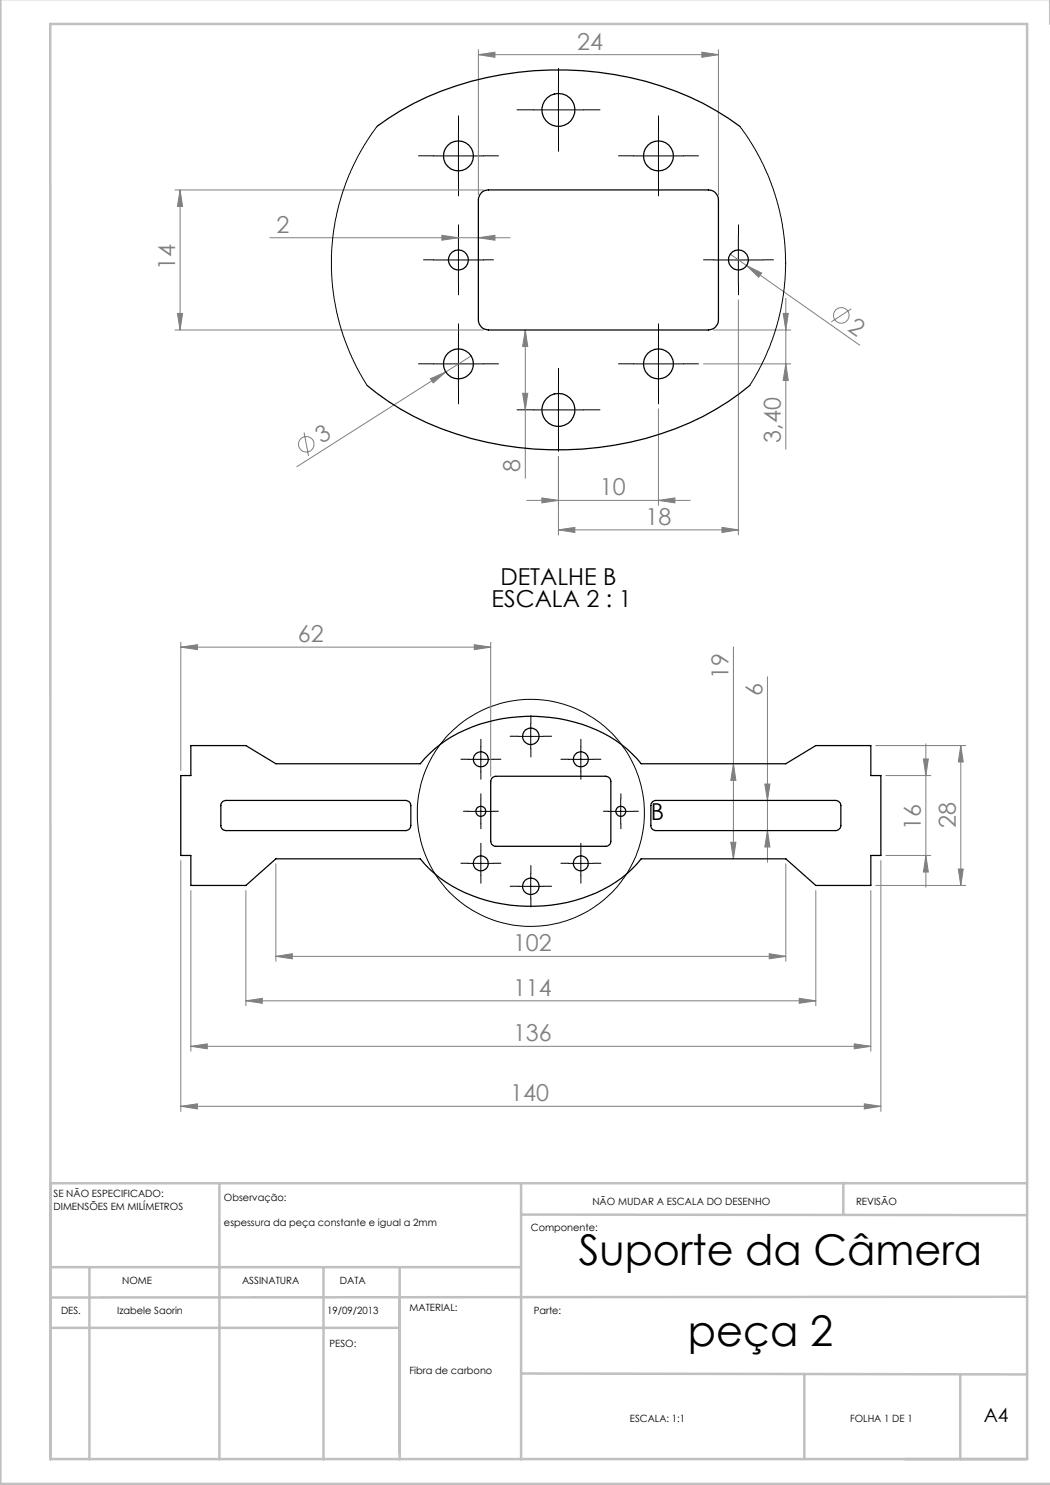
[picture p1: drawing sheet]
<svg xmlns="http://www.w3.org/2000/svg" width="210mm" height="297mm" viewBox="0 0 210 297" stroke-linecap="round" stroke-linejoin="round" font-family="sans-serif">
<g fill="none" stroke="#808080" stroke-width=".2">
<path d="M95.7 10.9l3.3-.5v1.1zM95.7 9.9v29.1M95.7 10.9h48M140.4 10.4l3.3 .5-3.3 .6zM143.7 9.9v29.1M35 38h61.7M36 38l.5 3.3h-1zM36 38v28M54 47.6h48M88.4 47.1l3.3 .5-3.3 .4zM95.7 47.6l3.3-.5v.9zM146 50.8l25.9 18.2"/>
<path d="M147.7 60v47M149.3 53.1l3 1.5-.6 .9zM157.2 59.7v30.1M35 66h61.7M35.5 62.7h1l-.5 3.3zM86.1 75.7l3-1.3-2.5 2.2zM89.1 74.4l-29.7 18.9M94.2 71.2l-5.1 3.2M104.5 78.7h1.1l-.5 3.3zM105.1 66v29.7M105.1 66l.5 3.3h-1.1zM140.7 72.8h17.5"/>
<path d="M142.7 66h15.5M156.6 62.7h1.1l-.5 3.3zM157.2 72.8l.5 3.3h-1.1zM170.3 61.8l-4 2.6M60.8 86.5l.9 4.7M108.4 99.6l3.3 .5-3.3 .5zM111.7 91.3v15.7M131.7 81.8v19.3M105.3 100.1h32.7M111.7 106l3.3-.5v1zM111.7 106h36M131.7 100.1l3.3-.5v1z"/>
<path d="M144.4 105.5l3.3 .5-3.3 .5zM36.2 129.4l3.3-.5v1zM36.2 128.4v25.7M36.2 129.4h61.9M94.9 128.9l3.2 .5-3.2 .5zM98.1 128.4v26.9M146.7 129.4v42.4M153.5 135.4v37.1M146.7 152.7l.5 3.4h-1zM153 156.8h1l-.5 3.3zM175.2 149.1h17.9M177.2 155.1h9"/>
<path d="M184.7 151.8h1l-.5 3.3zM185.2 148.8v28.6M192.2 149.1v28M192.2 149.1l.5 3.3h-1zM36.2 172.1v50.2M38.2 178.1v32.2M49.2 178.1v23.1M55.2 172.8v19.5M146.2 168.4h1l-.5 3.4zM153.5 166.1l.5 3.3h-1zM157.2 172.8v19.5M163.2 178.1v23.1"/>
<path d="M174.2 178.1v32.2M175.2 177.1h17.9M176.2 172.1v50.2M177.2 171.1h9M185.2 171.1l.5 3.3h-1zM191.7 173.8h1l-.5 3.3zM55.2 191.3l3.3-.6v1.1zM55.2 191.3h102M153.8 190.7l3.4 .6-3.4 .5zM159.8 199.7l3.4 .5-3.4 .5zM38.2 209.3l3.3-.5v1zM38.2 209.3h136"/>
<path d="M49.2 200.2l3.3-.5v1zM49.2 200.2h114M170.9 208.8l3.3 .5-3.3 .5zM36.2 221.3l3.3-.5v1zM36.2 221.3h140M172.9 220.8l3.3 .5-3.3 .5z"/>
<circle cx="168.3" cy="63.1" r="1.57"/>
<circle cx="61.3" cy="88.9" r="1.56"/>
</g>
<g fill="none" stroke="#000" stroke-width=".2">
<path d="M111.7 17v10M86.7 31.2h10M91.7 26.2v10M106.7 22h10M126.7 31.2h10M131.7 26.2v10M86.7 52h10M91.7 47v10M142.7 52h10M147.7 47v10M86.7 72.8h10M91.7 67.8v10"/>
<path d="M111.7 77v10M126.7 72.8h10M131.7 67.8v10M106.7 82h10M93.7 151.9h5M96.2 149.4v5M96.2 159.8v5M103.6 147.3h5.1M106.2 144.8v5M113.7 151.9h5M116.2 149.4v5M124.1 159.8v5"/>
<path d="M93.7 172.7h5M93.7 162.3h5M96.2 170.2v5M103.6 177.3h5.1M106.2 174.8v5M113.7 172.7h5M116.2 170.2v5M121.7 162.3h4.9"/>
<circle cx="106.2" cy="162.6" r="22.7"/>
</g>
<g fill="none" stroke="#000" stroke-width=".2" stroke-dasharray="15.2 1.3 1.3 1.3">
<path d="M111.7 17v-3.3M86.7 31.2h-3M91.7 26.2v-3M91.7 36.2v3M96.7 31.2h3M106.7 22h-3.3M111.7 27v3.3M116.7 22h3.3M126.7 31.2h-3M131.7 26.2v-3M131.7 36.2v3M136.7 31.2h3"/>
<path d="M86.7 52h-2M91.7 47v-2M91.7 57v2M96.7 52h2M142.7 52h-2M147.7 47v-2M147.7 57v2M152.7 52h2M86.7 72.8h-3M91.7 67.8v-3M91.7 77.8v3M96.7 72.8h3"/>
<path d="M111.7 77v-3.3M126.7 72.8h-3M131.7 67.8v-3M131.7 77.8v3M136.7 72.8h3M106.7 82h-3.3M111.7 87v3.3M116.7 82h3.3M93.7 151.8h-1.5M96.2 149.3v-1.5M96.2 154.3v1.5M96.2 159.7v-1"/>
<path d="M98.7 151.8h1.5M103.7 147.2h-1.7M106.2 144.7v-1.6M106.2 149.7v1.7M108.7 147.2h1.6M113.7 151.8h-1.5M116.2 149.3v-1.5M116.2 154.3v1.5M118.7 151.8h1.5M124.2 159.7v-1M93.7 172.6h-1.5M93.7 162.2h-1"/>
<path d="M96.2 170.1v-1.5M96.2 175.1v1.5M96.2 164.7v1M98.7 172.6h1.5M98.7 162.2h1M103.7 177.2h-1.7M106.2 174.7v-1.6M106.2 179.7v1.7M108.7 177.2h1.6M113.7 172.6h-1.5M116.2 170.1v-1.5M116.2 175.1v1.5"/>
<path d="M118.7 172.6h1.5M121.7 162.2h-1M124.2 164.7v1M126.7 162.2h1"/>
</g>
<g fill="none" stroke="#c0c0c0" stroke-width=".5">
<path d="M.1 -.1v296.9h210M210 0v4.8M10.1 4.8h195.3v287h-195.3zM43.9 236.6v55.3M104.2 236.6v55.3M168.7 236.6v6.3M205.4 236.6h-195.3v55.3M10.1 253.4h94.1M17.9 253.6v38.3M64.7 253.6v38.3M79.9 253.4v38.5M104.2 242.9l101.2 .1"/>
<path d="M205.4 259.4l-195.3 .1M10.1 265.6h69.8M104.2 274.7l101.2 .2M160.9 274.8v17M192.1 274.8v17"/>
</g>
<g fill="#808080">
<path d="M86.1 75.7l3-1.3-2.5 2.2z"/>
<path d="M149.3 53.1l3 1.5-.6 .9z"/>
<path d="M170.9 208.8l3.3 .5-3.3 .5zM38.2 209.3l3.3-.5v1z"/>
<path d="M36.2 221.3l3.3-.5v1zM172.9 220.8l3.3 .5-3.3 .5zM36.2 129.4l3.3-.5v1zM94.9 128.9l3.2 .5-3.2 .5zM49.2 200.2l3.3-.5v1zM159.8 199.7l3.4 .5-3.4 .5zM55.2 191.3l3.3-.6v1.1zM153.8 190.7l3.4 .6-3.4 .5zM88.4 47.1l3.3 .5-3.3 .4zM95.7 47.6l3.3-.5v.9zM108.4 99.6l3.3 .5-3.3 .5zM131.7 100.1l3.3-.5v1zM111.7 106l3.3-.5v1zM144.4 105.5l3.3 .5-3.3 .5z"/>
<path d="M95.7 10.9l3.3-.5v1.1zM140.4 10.4l3.3 .5-3.3 .6z"/>
<path d="M153.5 166.1l.5 3.3h-1zM153 156.8h1l-.5 3.3zM35.5 62.7h1l-.5 3.3zM36 38l.5 3.3h-1z"/>
<path d="M192.2 149.1l.5 3.3h-1zM191.7 173.8h1l-.5 3.3zM184.7 151.8h1l-.5 3.3zM185.2 171.1l.5 3.3h-1zM146.7 152.7l.5 3.4h-1zM146.2 168.4h1l-.5 3.4zM156.6 62.7h1.1l-.5 3.3zM157.2 72.8l.5 3.3h-1.1zM105.1 66l.5 3.3h-1.1zM104.5 78.7h1.1l-.5 3.3z"/>
</g>
<g fill="none" stroke="#000" stroke-width=".25">
<path d="M75.4 25.3a61 61 0 0 1 37.9-11.3 61.5 61.5 0 0 1 32.4 9.7l2.3 1.6M96.3 38.6a1.91 1.91 0 0 1 1.4-.6h44a1.99 1.99 0 0 1 2 2v24a2.05 2.05 0 0 1-2 2h-44a2.05 2.05 0 0 1-2-2v-24l.1-.8zM150 77.1a58.5 58.5 0 0 1-33.5 12.7 64 64 0 0 1-36.3-8l-2.5-1.5-4.3-3.2M38.2 149.1h11l6 3.6h28.9a26.7 26.7 0 0 1 18-9.2 31 31 0 0 1 23.3 6.3l2.8 2.9h29l6-3.6h11v6h2v16h-2v6h-11l-6-5.3h-29a27 27 0 0 1-18 9.2 30.7 30.7 0 0 1-23.3-6.3l-2-1.9-.8-1h-28.9l-6 5.3h-11v-6h-2v-16h2zM98.5 155.6l.7-.3h21.9a1.09 1.09 0 0 1 1.1 1v12a1.02 1.02 0 0 1-1.1 1h-21.9a1.02 1.02 0 0 1-1.1-1v-12zM44.4 160.4l.8-.3h36a1.02 1.02 0 0 1 1 1v4a1.02 1.02 0 0 1-1 1h-36a1.02 1.02 0 0 1-1-1v-4.2zM130.3 160.5l.3-.2 .6-.2h35.9a1.09 1.09 0 0 1 1.1 1v4a1.09 1.09 0 0 1-1.1 1h-35.9a1.02 1.02 0 0 1-1-1v-4.2z"/>
<circle cx="91.7" cy="31.2" r="2.99"/>
<circle cx="111.7" cy="22" r="3.3"/>
<circle cx="131.7" cy="31.2" r="2.99"/>
<circle cx="91.7" cy="52" r="2"/>
<circle cx="147.7" cy="52" r="2.01"/>
<circle cx="91.7" cy="72.8" r="2.99"/>
<circle cx="131.7" cy="72.8" r="2.99"/>
<circle cx="111.7" cy="82" r="3.3"/>
<circle cx="96.2" cy="151.9" r="1.51"/>
<circle cx="106.2" cy="147.3" r="1.65"/>
<circle cx="116.2" cy="151.9" r="1.51"/>
<circle cx="96.2" cy="162.3" r="1.01"/>
<circle cx="96.2" cy="172.7" r="1.51"/>
<circle cx="106.2" cy="177.3" r="1.66"/>
<circle cx="116.2" cy="172.7" r="1.51"/>
<circle cx="124.2" cy="162.2" r="1"/>
</g>
<path d="M75.4 25.3l-2 2.8-1.5 2.6-1.6 3.2-1.2 2.9-1.3 3.9-.8 3.6-.4 3-.3 3.6v3.2l.2 3.5 .8 4.9 .6 2.4 1 2.9 1.2 3 1.3 2.8 2 3.5M148 25.3l1.8 2.6 2 3.3 1.7 3.6 1.2 3 1.5 5.5 .7 4.5 .2 2.9v3.7l-.3 3.3-.7 4.3-.6 2.8-.9 2.9-1.4 3.3-1.5 3.2-1.7 2.9" fill="none" stroke="#000" stroke-width=".2"/>
<g font-size="8.5">
<text x="115.8" y="253.1">Suporte da Câmera</text>
<text x="137.6" y="269.3">peça 2</text>
</g>
<g font-size="4.7" fill="#808080">
<text x="115.5" y="9.9">24</text>
<text x="55.3" y="46.5">2</text>
<text x="35" y="53.9" transform="rotate(-90 35 53.9)">14</text>
<text x="169.4" y="65.9" transform="rotate(35 169.4 65.9)">2</text>
<text x="64.4" y="88.9" transform="rotate(-32 64.4 88.9)">3</text>
<text x="156.2" y="88.5" transform="rotate(-90 156.2 88.5)">3,40</text>
<text x="104" y="94.4" transform="rotate(-90 104 94.4)">8</text>
<text x="119.9" y="99.1">10</text>
<text x="129.1" y="105">18</text>
<text x="59.6" y="128.4">62</text>
<text x="145.7" y="135.8" transform="rotate(-90 145.7 135.8)">19</text>
<text x="152.5" y="139.2" transform="rotate(-90 152.5 139.2)">6</text>
<text x="184.2" y="166.1" transform="rotate(-90 184.2 166.1)">16</text>
<text x="191.2" y="165.6" transform="rotate(-90 191.2 165.6)">28</text>
<text x="102.6" y="190.2">102</text>
<text x="102.6" y="199.1">114</text>
<text x="102.6" y="208.2">136</text>
<text x="102" y="220.2">140</text>
</g>
<g font-size="4.7">
<text x="100.1" y="116.9">DETALHE B</text>
<text x="98.3" y="121.4">ESCALA 2 : 1</text>
<text x="130.2" y="163.9">B</text>
</g>
<text font-size="3.9" x="196.8" y="284.5">A4</text>
<g font-size="2">
<text x="10.7" y="239.5">SE NÃO ESPECIFICADO:</text>
<text x="10.7" y="242">DIMENSÕES EM MILÍMETROS</text>
<text x="44.8" y="240.3">Observação:</text>
<text x="44.8" y="245.3">espessura da peça constante e igual a 2mm</text>
<text x="118.5" y="240.9">NÃO MUDAR A ESCALA DO DESENHO</text>
<text x="171.2" y="240.9">REVISÃO</text>
<text x="106.2" y="246.2">Componente:</text>
<text x="24.4" y="256.9">NOME</text>
<text x="48.4" y="256.9">ASSINATURA</text>
<text x="68" y="256.9">DATA</text>
<text x="12.2" y="262.7">DES.</text>
<text x="23.4" y="262.7">Izabele Saorin</text>
<text x="65.4" y="262.7">19/09/2013</text>
<text x="81.9" y="262.3">MATERIAL:</text>
<text x="106.7" y="262.7">Parte:</text>
<text x="65.9" y="269.3">PESO:</text>
<text x="81.9" y="274.8">Fibra de carbono</text>
<text x="126" y="284.5">ESCALA: 1:1</text>
<text x="170" y="284.5">FOLHA 1 DE 1</text>
</g>
</svg>
